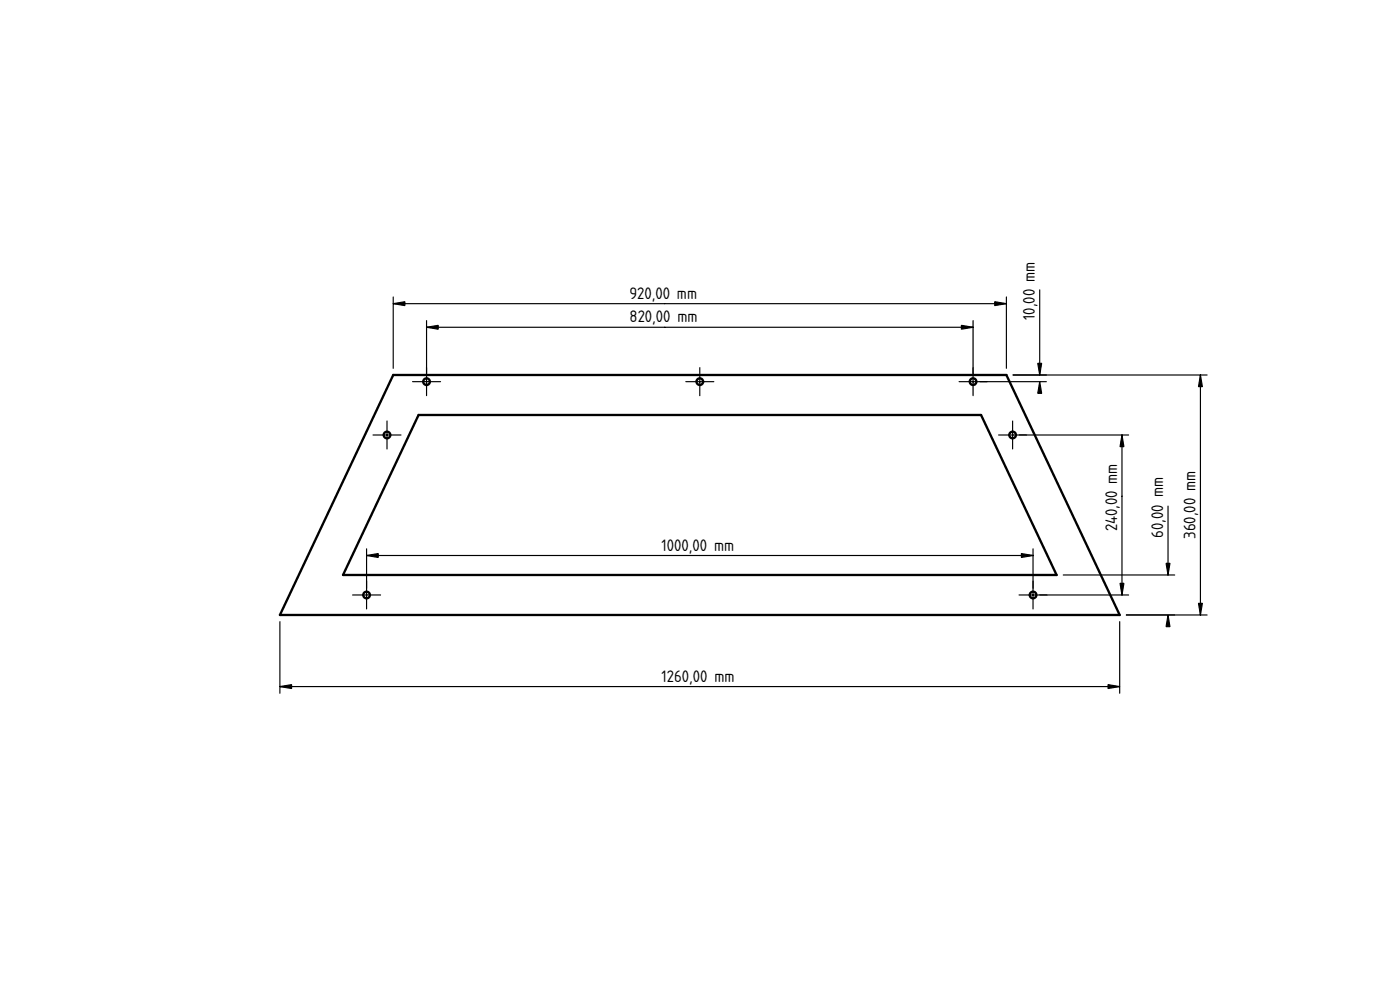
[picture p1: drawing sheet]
<svg xmlns="http://www.w3.org/2000/svg" width="420mm" height="297mm" viewBox="0 0 420 297" stroke-linecap="round" stroke-linejoin="round" font-family="sans-serif">
<path d="M210 148.5h.1" fill="none" stroke="#000" stroke-width=".3"/>
<path d="M125.6 124.5h168.8l22.7 48h-214.2z" fill-rule="evenodd" fill="#fff"/>
<path d="M210 148.5h.1" fill="none" stroke="#000" stroke-width=".3"/>
<g fill="#fff">
<circle cx="292" cy="114.5" r="1"/>
<circle cx="210" cy="114.5" r="1"/>
<circle cx="116.1" cy="130.5" r="1"/>
<circle cx="310" cy="178.5" r="1"/>
<circle cx="303.9" cy="130.5" r="1"/>
<circle cx="128" cy="114.5" r="1"/>
<circle cx="110" cy="178.5" r="1"/>
</g>
<g fill="none" stroke="#000" stroke-width=".7">
<path d="M118 112.5h184l34 72h-252zM125.6 124.5h168.8l22.7 48h-214.2z"/>
<circle cx="128" cy="114.5" r="1"/>
<circle cx="210" cy="114.5" r="1"/>
<circle cx="292" cy="114.5" r="1"/>
<circle cx="116.1" cy="130.5" r="1"/>
<circle cx="303.9" cy="130.5" r="1"/>
<circle cx="110" cy="178.5" r="1"/>
<circle cx="310" cy="178.5" r="1"/>
</g>
<g fill="#000" stroke="#000" stroke-width=".35">
<path d="M118 91.1l3.5-.6v1.2zM128 98.2l3.5-.6v1.2zM288.5 97.6l3.5 .6-3.5 .6zM298.5 90.5l3.5 .6-3.5 .6zM312 114.5l.6 3.5h-1.2zM311.4 109h1.2l-.6 3.5zM360.3 112.5l.5 3.5h-1.1zM336.7 130.5l.6 3.5h-1.2zM110 166.7l3.5-.6v1.2zM306.5 166.1l3.5 .6-3.5 .6zM336.1 175h1.2l-.6 3.5zM350 169h1.1l-.6 3.5z"/>
<path d="M350.5 184.5l.6 3.5h-1.1zM359.7 181h1.1l-.5 3.5zM84 206l3.5-.6v1.2zM332.5 205.4l3.5 .6-3.5 .6z"/>
<path d="M128 110.3v8.4zM123.8 114.5h8.4z" fill-rule="evenodd"/>
<path d="M210 110.3v8.4zM205.8 114.5h8.4z" fill-rule="evenodd"/>
<path d="M292 110.3v8.4zM287.8 114.5h8.4z" fill-rule="evenodd"/>
<path d="M116.1 126.3v8.4zM111.9 130.5h8.4z" fill-rule="evenodd"/>
<path d="M303.9 126.3v8.4zM299.7 130.5h8.4z" fill-rule="evenodd"/>
<path d="M110 174.3v8.4zM105.8 178.5h8.4z" fill-rule="evenodd"/>
<path d="M310 174.3v8.4zM305.8 178.5h8.4z" fill-rule="evenodd"/>
</g>
<path d="M210 148.5h.1" fill="none" stroke="#000" stroke-width=".3"/>
<g fill="none" stroke="#000" stroke-width=".35">
<path d="M118 89.1v21.4M118 91.1h184M128 96.2v16.3M128 98.2h164M292 96.2v16.3M302 89.1v21.4M312 87v25.5M294 114.5h20M304 112.5h58.3M360.3 112.5v72M305.9 130.5h32.8M336.7 130.5v48"/>
<path d="M350.5 151.8v20.7M110 164.7v11.8M110 166.7h200M310 164.7v11.8M312 178.5h26.7M319.1 172.5h33.4M84 186.5v21.5M336 186.5v21.5M338 184.5h24.3M84 206h252"/>
</g>
<g font-size="4.7">
<text x="188.9" y="89.7">920,00 mm</text>
<text x="188.9" y="96.7">820,00 mm</text>
<text x="310.6" y="96" transform="rotate(-90 310.6 96)">10,00 mm</text>
<text x="335.3" y="159.5" transform="rotate(-90 335.3 159.5)">240,00 mm</text>
<text x="349.1" y="161.3" transform="rotate(-90 349.1 161.3)">60,00 mm</text>
<text x="358.8" y="161.7" transform="rotate(-90 358.8 161.7)">360,00 mm</text>
<text x="198.6" y="165.2">1000,00 mm</text>
<text x="198.6" y="204.6">1260,00 mm</text>
</g>
</svg>
